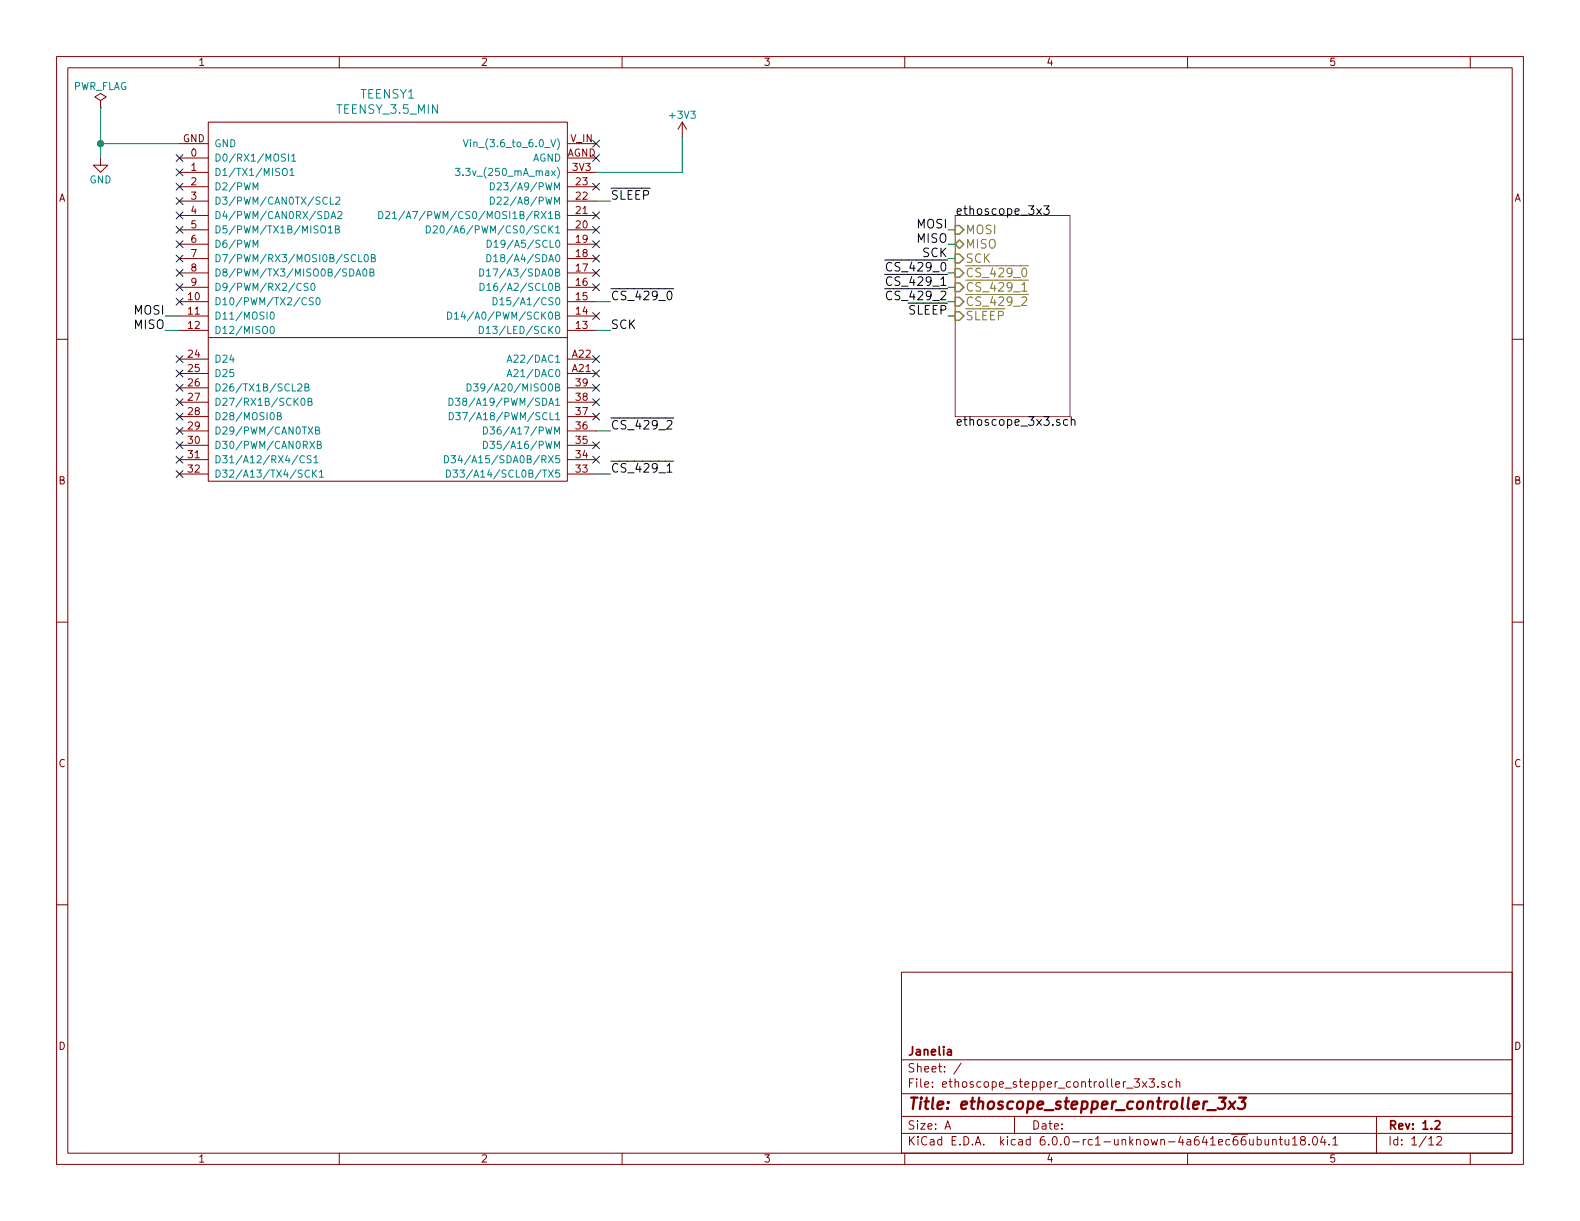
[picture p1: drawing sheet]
EESchema Schematic File Version 4
LIBS:ethoscope_stepper_controller_3x3-cache
EELAYER 29 0
EELAYER END
$Descr A 11000 8500
encoding utf-8
Sheet 1 12
Title "ethoscope_stepper_controller_3x3"
Date ""
Rev "1.2"
Comp "Janelia"
Comment1 ""
Comment2 ""
Comment3 ""
Comment4 ""
$EndDescr
$Comp
L ethoscope_stepper_controller_3x3:TEENSY_3.5_MIN TEENSY1
U 1 1
P 2700 1650
F 0 "TEENSY1" H 2700 2647 60  0000 C CNN
F 1 "TEENSY_3.5_MIN" H 2700 2541 60  0000 C CNN
F 2 "ethoscope_stepper_controller_3x3:TEENSY_3.5_MIN" H 2700 2700 60  0001 C CNN
F 3 "" H 2750 4400 60  0000 C CNN
F 4 "digikey" H 2700 2800 60  0001 C CNN "Vendor"
F 5 "1568-1464-ND" H 2700 2900 60  0001 C CNN "PartNumber"
F 6 "TEENSY 3.5 (HEADERS)" H 2700 3000 60  0001 C CNN "Description"
	1    2700 1650
	1    0    0    -1  
$EndComp
NoConn ~ 4150 1000
NoConn ~ 4150 1100
$Comp
L power:GND #PWR01
U 1 1
P 700 1100
F 0 "#PWR01" H 700 850 50  0001 C CNN
F 1 "GND" H 700 950 50  0000 C CNN
F 2 "" H 700 1100 50  0001 C CNN
F 3 "" H 700 1100 50  0001 C CNN
	1    700  1100
	1    0    0    -1  
$EndComp
$Comp
L power:+3V3 #PWR02
U 1 1
P 4750 950
F 0 "#PWR02" H 4750 800 50  0001 C CNN
F 1 "+3V3" H 4750 1100 50  0000 C CNN
F 2 "" H 4750 950 50  0001 C CNN
F 3 "" H 4750 950 50  0001 C CNN
	1    4750 950 
	1    0    0    -1  
$EndComp
$Comp
L power:PWR_FLAG #FLG01
U 1 1
P 700 750
F 0 "#FLG01" H 700 825 50  0001 C CNN
F 1 "PWR_FLAG" H 700 900 50  0000 C CNN
F 2 "" H 700 750 50  0001 C CNN
F 3 "~" H 700 750 50  0001 C CNN
	1    700  750 
	1    0    0    -1  
$EndComp
Wire Wire Line
	1250 1000 700  1000
Wire Wire Line
	700  1000 700  1100
Wire Wire Line
	700  750  700  1000
Connection ~ 700  1000
Wire Wire Line
	4150 1200 4750 1200
Wire Wire Line
	4750 1200 4750 950 
Wire Wire Line
	1250 2200 1150 2200
Wire Wire Line
	1250 2300 1150 2300
Text Label 1150 2200 2    60   ~ 0
MOSI
Text Label 1150 2300 2    60   ~ 0
MISO
Wire Wire Line
	4150 2300 4250 2300
Text Label 4250 2300 0    60   ~ 0
SCK
Wire Wire Line
	4150 2100 4250 2100
Text Label 4250 2100 0    60   ~ 0
~CS_429_0
Wire Wire Line
	4150 3300 4250 3300
Text Label 4250 3300 0    60   ~ 0
~CS_429_1
Wire Wire Line
	4150 3000 4250 3000
Text Label 4250 3000 0    60   ~ 0
~CS_429_2
NoConn ~ 1250 2500
NoConn ~ 1250 2600
NoConn ~ 1250 2700
NoConn ~ 1250 2800
NoConn ~ 1250 2900
NoConn ~ 1250 3200
NoConn ~ 1250 3300
NoConn ~ 1250 1600
NoConn ~ 1250 1700
NoConn ~ 1250 1800
NoConn ~ 1250 1900
NoConn ~ 1250 2000
NoConn ~ 1250 2100
NoConn ~ 1250 1100
NoConn ~ 1250 1200
NoConn ~ 1250 1300
NoConn ~ 1250 1400
NoConn ~ 1250 1500
NoConn ~ 4150 1800
NoConn ~ 4150 1900
NoConn ~ 4150 2000
NoConn ~ 4150 2200
NoConn ~ 4150 2500
NoConn ~ 4150 2600
NoConn ~ 4150 2700
$Sheet
S 6650 1500 800  1400
U 5BA14F01
F0 "ethoscope_3x3" 60
F1 "ethoscope_3x3.sch" 60
F2 "MISO" T L 6650 1700 60 
F3 "SCK" I L 6650 1800 60 
F4 "MOSI" I L 6650 1600 60 
F5 "~CS_429_0" I L 6650 1900 60 
F6 "~CS_429_1" I L 6650 2000 60 
F7 "~CS_429_2" I L 6650 2100 60 
F8 "~SLEEP" I L 6650 2200 60 
$EndSheet
Wire Wire Line
	6650 1600 6600 1600
Wire Wire Line
	6650 1700 6600 1700
Wire Wire Line
	6650 1800 6600 1800
Wire Wire Line
	6650 1900 6600 1900
Wire Wire Line
	6650 2000 6600 2000
Wire Wire Line
	6650 2100 6600 2100
Text Label 6600 1600 2    60   ~ 0
MOSI
Text Label 6600 1700 2    60   ~ 0
MISO
Text Label 6600 1800 2    60   ~ 0
SCK
Text Label 6600 1900 2    60   ~ 0
~CS_429_0
Text Label 6600 2000 2    60   ~ 0
~CS_429_1
Text Label 6600 2100 2    60   ~ 0
~CS_429_2
NoConn ~ 4150 1600
NoConn ~ 4150 1500
NoConn ~ 4150 1700
NoConn ~ 4150 2800
NoConn ~ 4150 2900
NoConn ~ 4150 3100
NoConn ~ 4150 3200
NoConn ~ 1250 3100
NoConn ~ 1250 3000
NoConn ~ 4150 1300
Wire Wire Line
	4150 1400 4250 1400
Text Label 4250 1400 0    60   ~ 0
~SLEEP
Text Label 6600 2200 2    60   ~ 0
~SLEEP
Wire Wire Line
	6650 2200 6600 2200
$EndSCHEMATC
